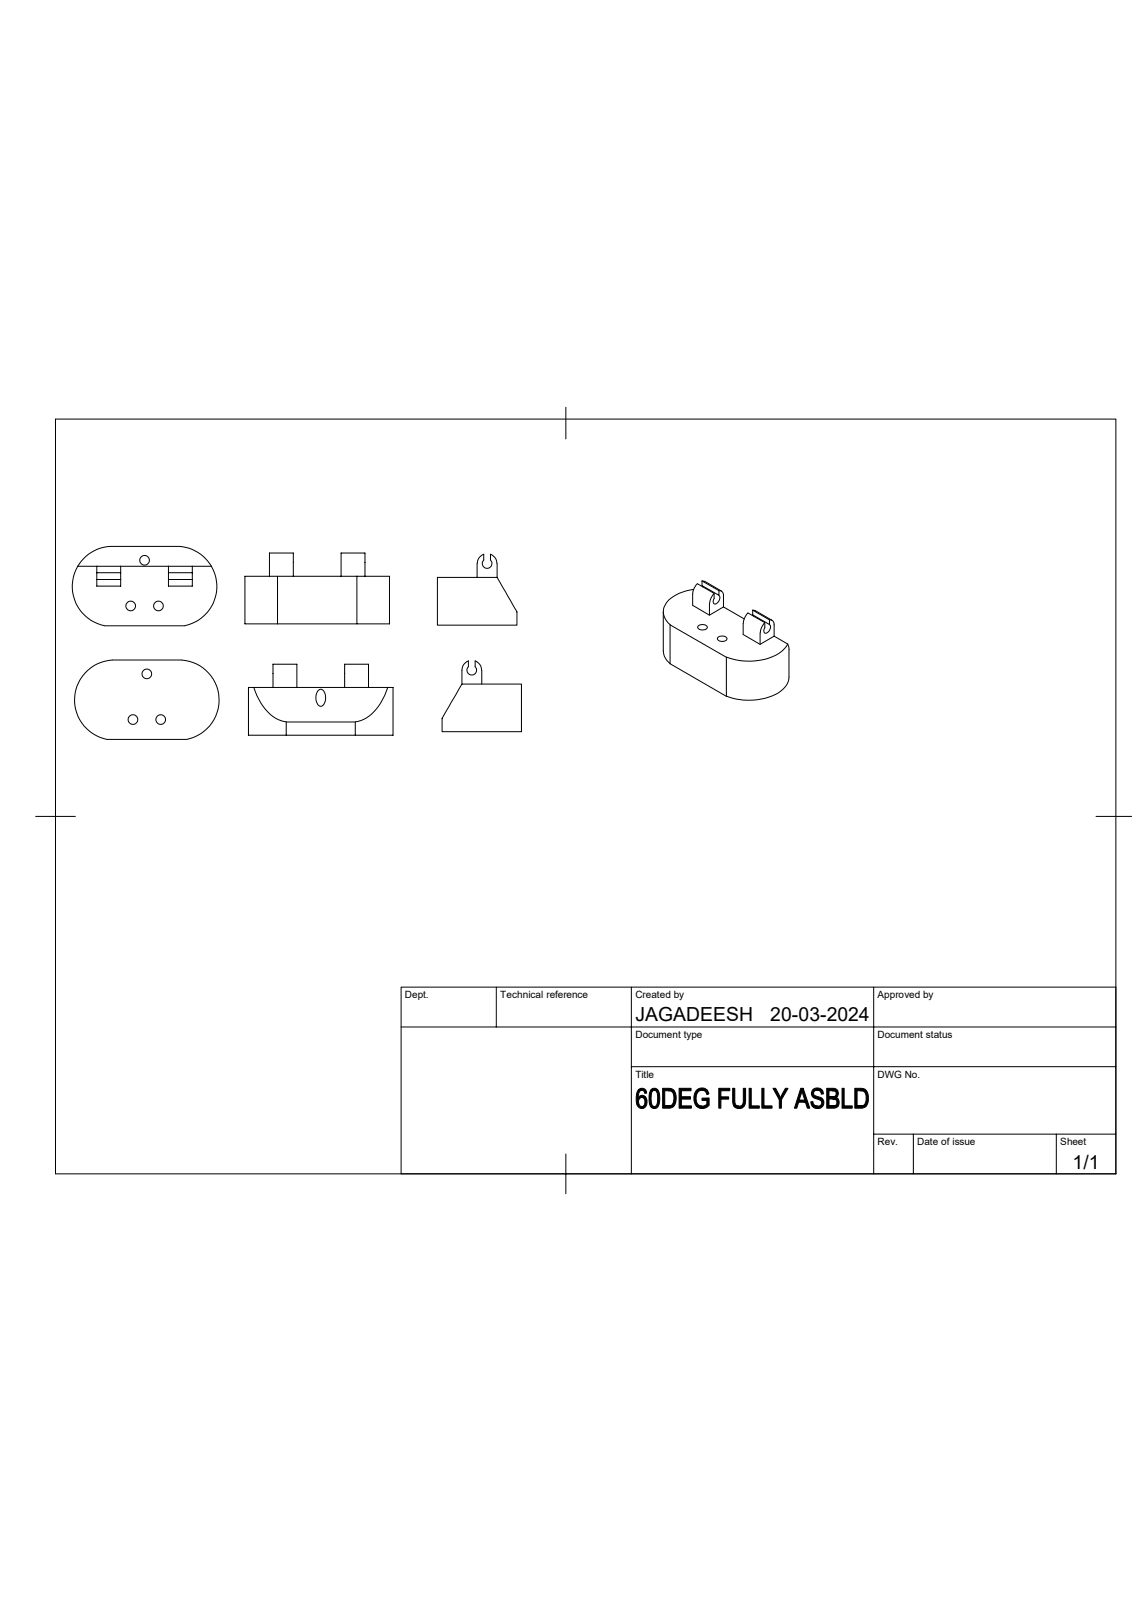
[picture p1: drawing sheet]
<svg xmlns="http://www.w3.org/2000/svg" width="297mm" height="420mm" viewBox="0 0 297 420" stroke-linecap="round" stroke-linejoin="round" font-family="sans-serif">
<g fill="none" stroke="#000" stroke-width=".26">
<path d="M14.6 109.9h278.2v198h-278.2zM148.5 106.8v8.3M20.4 148.5h35.1M25.4 148.5v1.7M25.4 150.2v3.6h6.3v-1.8M25.4 152h6.3M25.4 150.2h6.3M31.7 150.2v1.8M31.7 148.5v1.7M44.2 148.5v1.7M44.2 150.2v3.6h6.3v-1.8M44.2 152h6.3"/>
<path d="M44.2 150.2h6.3M47 143.3h-18.2a10.5 10.5 0 0 0-9.8 9.9 10.5 10.5 0 0 0 8.5 11h20.8M47 143.3a10.5 10.5 0 0 1 9.9 9.9 10.5 10.5 0 0 1-8.5 11M50.5 150.2v1.8M50.5 148.5v1.7M70.7 151.2v-6.1h6.3v6.1M72.8 151.2v12.5h20.8M89.5 151.2v-6.1h6.3v6.1M93.6 151.2h8.6v12.5h-8.6zM93.6 151.2h-29.3v12.5h8.5M114.8 151.5h15.6l5.2 9v3.5h-20.8zM125.2 147.8v3.7"/>
<path d="M126.9 145.4v1.5M126.9 145.4a2.55 2.55 0 0 0-1.7 2.4M127 146.9a1.26 1.26 0 0 0-.1 1.8 1.26 1.26 0 0 0 1.8 0 1.26 1.26 0 0 0 0-1.8M128.7 145.4a2.55 2.55 0 0 1 1.7 2.4v3.7M128.7 145.4v1.5M181.9 154.7a10.2 10.2 0 0 0-7.2 3.7 4 4 0 0 0 1.2 5.5M182.9 153.2a4.3 4.3 0 0 0-1.2 2.6v3l4.4 2.6 3.7-2.2M183 153.1l4.4 2.6v1.2M184.2 152.4l.7 .1 4.4 2.6M184.2 152.4l4.4 2.5v1.3l-4.4-2.6zM184.2 153.7l.2 .3M187.4 155.7a4.3 4.3 0 0 0-1.2 2.7l-.1 3"/>
<path d="M188.6 156.2a1.44 1.44 0 0 1-1.2 2.2l-.3-.6 .3-.9M188.6 155a1.06 1.06 0 0 1 1.2 1.3v2.9M189.8 159.2l5.4 3.1M47.6 173.1h-18.2a10.5 10.5 0 0 0-9.8 9.9 10.5 10.5 0 0 0 8.5 11M47.6 173.1a10.5 10.5 0 0 1 9.8 9.9 10.5 10.5 0 0 1-8.4 11M121.2 179.5h15.6v12.4h-20.8v-3.4zM122.9 174.8v-1.4a2.55 2.55 0 0 0-1.7 2.4v3.7M122.9 174.9a1.26 1.26 0 0 0 0 1.8 1.26 1.26 0 0 0 1.8 0 1.26 1.26 0 0 0-.1-1.8M124.7 174.8v-1.4a2.55 2.55 0 0 1 1.7 2.4M126.4 175.8v3.7M174 160.5v10.2a4.5 4.5 0 0 0 1.9 3.4M175.8 163.9l14.8 8.5v10.3l-14.8-8.6z"/>
<path d="M183.2 164.2a1.62 1.62 0 0 1 2.4 .3 1.48 1.48 0 0 1-2.6 0zM188.4 167.2a1.62 1.62 0 0 1 2.4 .4 1.48 1.48 0 0 1-2.6 0zM196.2 160.8a4.6 4.6 0 0 0-1.2 2.7v3l4.4 2.5 3.7-2.1M196.2 160.8l4.5 2.5v1.2M197.5 160.1l.7 .1 4.4 2.5M197.5 160.1l4.4 2.5v1.2l-4.4-2.5zM197.5 161.3l.2 .4M199.4 166v3M200.7 163.4a4.3 4.3 0 0 0-1.2 2.6M201.9 163.9a1.44 1.44 0 0 1-1.2 2.2l-.3-.6 .3-.9M201.9 162.6a1.06 1.06 0 0 1 1.2 1.3v3M203.1 166.9l3.6 2.1"/>
<path d="M206.7 169a10.2 10.2 0 0 1-8.5 4.4 16.2 16.2 0 0 1-7.6-1M206.7 169l.4 1.4M207 170.4v7.2a6.1 6.1 0 0 1-4.8 5.1 17 17 0 0 1-11.6-.1M28.1 194h20.8M66.6 180.3a13 13 0 0 0 7 8.7l1.5 .4M66.6 180.3h-1.4v12.6h9.9v-3.5h18.1v3.5h9.9v-12.6h-1.4M66.6 180.3h35.1M71.6 180.3v-6.1h6.3v6.1M75.1 192.9h18.1M83.4 181.2a1.04 1.04 0 0 1 1.2-.3 1.04 1.04 0 0 1 .7 1 2.57 2.57 0 0 1-1.1 3.4 2.57 2.57 0 0 1-1.1-3.4zM90.4 180.3v-6.1h6.3v6.1M101.7 180.3a13 13 0 0 1-7 8.7l-1.4 .4"/>
<path d="M9.4 214.2h10.4M287.6 214.2h9.3M130.2 259v10.4M165.7 259v48.9M229.2 259v48.9M105.2 269.4h187.6M165.7 279.8h127.1M229.2 297.5h63.6M239.6 297.5v10.4M277.2 297.5v10.4M105.2 307.9v-48.9h187.6v48.9M148.5 302.7v10.4"/>
<circle cx="34.3" cy="159" r="1.27"/>
<circle cx="37.9" cy="147" r="1.27"/>
<circle cx="41.6" cy="159" r="1.27"/>
<circle cx="38.5" cy="176.8" r="1.27"/>
<circle cx="34.9" cy="188.8" r="1.27"/>
<circle cx="42.2" cy="188.8" r="1.27"/>
</g>
<g fill="#000" stroke="#000" stroke-width=".26">
<path d="M167.5 286h.9a1.8 1.8 0 0 0-1 2h.5a1.36 1.36 0 0 0 .5 2.3h1a1.4 1.4 0 0 1-1.7 .3 1.4 1.4 0 0 1-.7-1.5v-2.2z" fill-rule="evenodd"/>
<path d="M167.9 287.5l.6-.2 .9 .5-2 .2z" fill-rule="evenodd"/>
<path d="M167.7 285.7a1.23 1.23 0 0 1 1.3-.1 1.23 1.23 0 0 1 .7 1.2h-.5l-.5-.8h-1.2z" fill-rule="evenodd"/>
<path d="M168.4 287.9l1-.1a2.24 2.24 0 0 1 0 2.5h-1a1.28 1.28 0 0 0 .8-1.2 1.28 1.28 0 0 0-.8-1.2z" fill-rule="evenodd"/>
<path d="M170.7 286h1a1.65 1.65 0 0 0-.9 2v.2a1.92 1.92 0 0 0 .9 2.1h-.9l-.5-1v-1.9z" fill-rule="evenodd"/>
<path d="M171 285.7a1.4 1.4 0 0 1 1.5 .1 1.4 1.4 0 0 1 .6 1.3v1.8a1.48 1.48 0 0 1-2 1.8l-.3-.4h.9a1.55 1.55 0 0 0 .9-1.9v-.2a1.79 1.79 0 0 0-.9-2.2h-1z" fill-rule="evenodd"/>
<path d="M173.9 285.5h2.1l.8 .5-2.4 .1v4h2.4l-.3 .3-.7 .3h-1.9z" fill-rule="evenodd"/>
<path d="M175.3 286.1l1.5-.1 .4 .6 .2 1.2-.1 1.2-.4 1-2.5 .1h.9a1.66 1.66 0 0 0 1.5-2.2 1.44 1.44 0 0 0-1.5-1.8z" fill-rule="evenodd"/>
<path d="M178.2 285.5h3.1v.6h-2.5v1.6h2.3v.6h-2.3v1.8h2.6v.6h-3.2z" fill-rule="evenodd"/>
<path d="M182.9 285.8a1.96 1.96 0 0 1 2.6 .2h-1.3a2.06 2.06 0 0 0-1.5 2.8 1.53 1.53 0 0 0 1.5 1.4h-1.4l-.7-1.3 .1-1.8z" fill-rule="evenodd"/>
<path d="M184.2 286h1.3l.5 1-.5 .1a1.19 1.19 0 0 0-1.3-1.1z" fill-rule="evenodd"/>
<path d="M184.2 288.1l1.9-.1v2l-.4 .2a2.21 2.21 0 0 1-2.9 0h1.8l.9-.6v-.9h-1.3z" fill-rule="evenodd"/>
<path d="M188.6 285.5h2.9v.6h-2.4v1.6h2.1v.6h-2.1v2.4h-.5z" fill-rule="evenodd"/>
<path d="M192.2 285.5h.6v3a1.32 1.32 0 0 0 1 1.7h-1.2l-.3-.6z" fill-rule="evenodd"/>
<path d="M195 285.5h.6v3a1.78 1.78 0 0 1-.8 2.1 1.78 1.78 0 0 1-2.2-.4h1.3a1.14 1.14 0 0 0 1.1-1.5z" fill-rule="evenodd"/>
<path d="M196.6 285.5h.5v4.6h2.1v.6h-2.6z" fill-rule="evenodd"/>
<path d="M199.9 285.5h.5v4.6h2.2v.6h-2.7z" fill-rule="evenodd"/>
<path d="M202.8 285.5h.7l1.3 2.5-.3 .5z" fill-rule="evenodd"/>
<path d="M206.1 285.5h.7l-1.8 3v2.2h-.5v-2.2z" fill-rule="evenodd"/>
<path d="M210.1 285.5h.6l-.3 .5-.7 2.6 1.6 .5h-1.8l-.5 1.6h-.6z" fill-rule="evenodd"/>
<path d="M210.7 285.5l1.8 5.2h-.7l-.5-1.6-1.6-.5h1.5l-.8-2.6z" fill-rule="evenodd"/>
<path d="M212.7 289.1l.6-.1a1.22 1.22 0 0 0 1.2 1.2h-1.4z" fill-rule="evenodd"/>
<path d="M213.4 285.7a1.74 1.74 0 0 1 2.3 .3h-1.2a.82 .82 0 0 0-1.1 .7 .82 .82 0 0 0 .9 .9 1.63 1.63 0 0 1 1.7 .9 1.63 1.63 0 0 1-.3 1.8 1.9 1.9 0 0 1-2.6-.1h1.4a.92 .92 0 0 0 1.1-.9 .92 .92 0 0 0-1-.9 1.55 1.55 0 0 1-1.5-.9 1.55 1.55 0 0 1 .3-1.8z" fill-rule="evenodd"/>
<path d="M214.5 286h1.2l.3 1h-.5l-.3-.7z" fill-rule="evenodd"/>
<path d="M216.9 285.5h2.1l.8 .6h-2.3v1.6l2.1 .1-.2 .2 .5 .3h-2.4v1.8l2.4 .1-.5 .4-2.5 .1z" fill-rule="evenodd"/>
<path d="M218.4 286.1h1.4l.2 .6-.4 1.1-2.1-.1h.9a.81 .81 0 0 0 1-.8 .81 .81 0 0 0-1-.8z" fill-rule="evenodd"/>
<path d="M218.5 288.3h1.4l.3 .8-.3 1.1-2.4-.1h1.1a.92 .92 0 0 0 1-.9 .92 .92 0 0 0-1.1-.9z" fill-rule="evenodd"/>
<path d="M220.9 285.5h.6v4.6h2.1v.6h-2.7z" fill-rule="evenodd"/>
<path d="M224.3 285.5h2.1l.8 .5-2.3 .1v4h2.4l-.4 .3-.7 .3h-1.9z" fill-rule="evenodd"/>
<path d="M225.8 286.1l1.4-.1 .6 1.5v1.5l-.4 1-2.5 .1h.9a1.62 1.62 0 0 0 1.4-2.2 1.4 1.4 0 0 0-1.4-1.8z" fill-rule="evenodd"/>
</g>
<g font-size="5.1">
<text x="166.7" y="267.8">JAGADEESH</text>
<text x="202.1" y="267.8">20-03-2024</text>
<text x="281.4" y="306.5">1/1</text>
</g>
<g font-size="2.6">
<text x="106.3" y="261.9">Dept.</text>
<text x="131.3" y="261.9">Technical reference</text>
<text x="166.7" y="261.9">Created by</text>
<text x="230.2" y="261.9">Approved by</text>
<text x="166.7" y="272.3">Document type</text>
<text x="230.2" y="272.3">Document status</text>
<text x="166.7" y="282.7">Title</text>
<text x="230.2" y="282.7">DWG No.</text>
<text x="230.2" y="300.4">Rev.</text>
<text x="240.7" y="300.4">Date of issue</text>
<text x="278.2" y="300.4">Sheet</text>
</g>
</svg>
